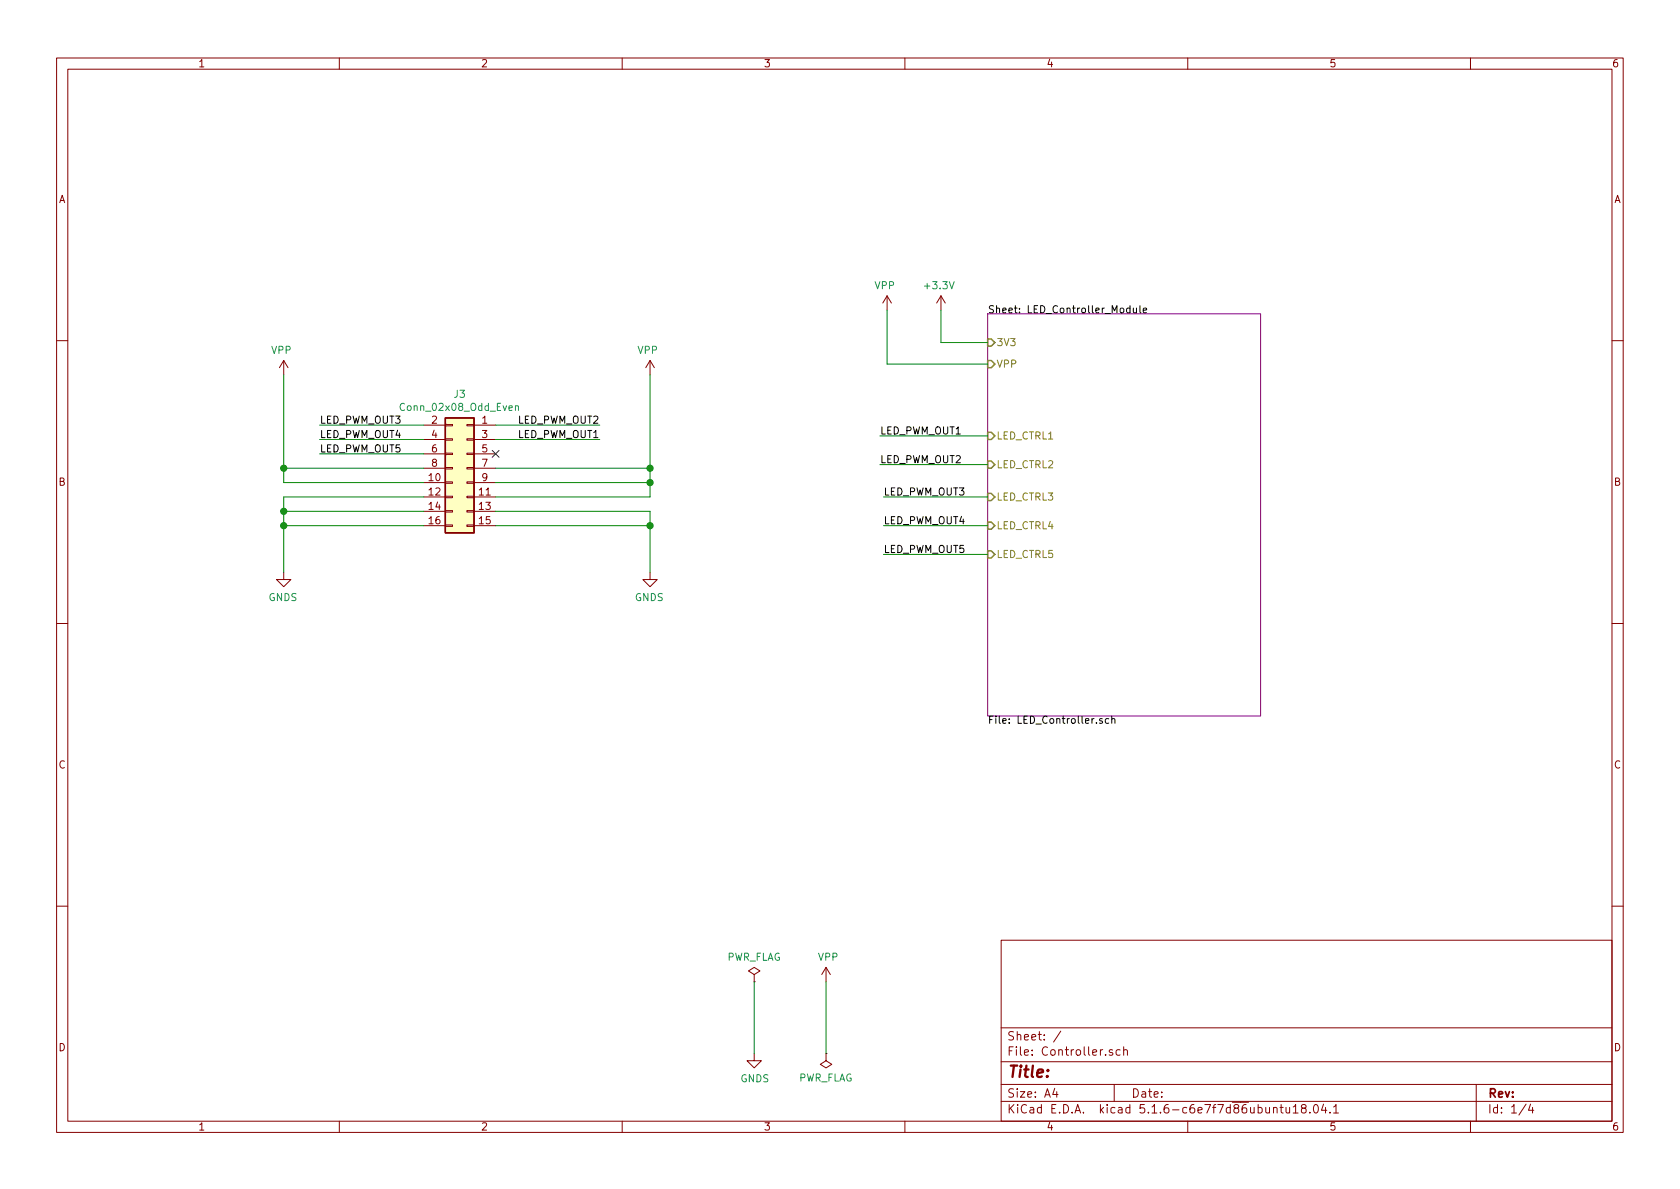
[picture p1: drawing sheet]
<svg xmlns="http://www.w3.org/2000/svg" width="297mm" height="210mm" viewBox="0 0 297 210" stroke-linecap="round" stroke-linejoin="round" font-family="sans-serif">
<g fill="none" stroke="#840000" stroke-width=".18">
<path d="M10 10.3h277v189.9h-277zM12 12.2h273v186.1h-273zM60 10.3v1.9M110 10.3v1.9M160 10.3v1.9M210 10.3v1.9M260 10.3v1.9M156.8 52.3l.8 1.3M156.8 52.3v2.6M156.8 52.3l-.7 1.3M166.4 52.3l.7 1.3M166.4 52.3v2.6"/>
<path d="M166.4 52.3l-.8 1.3M10 60.2h2M50.2 63.7l.7 1.3M50.2 63.7v2.6M50.2 63.7l-.8 1.3M74.9 75.2h3.8M74.9 77.7h3.8M78.7 77.6h1.3v.2h-1.3zM78.7 75.1h1.3v.2h-1.3zM82.5 77.6h1.3v.2h-1.3zM82.5 75.1h1.3v.2h-1.3zM83.8 75.2h3.8"/>
<path d="M83.8 77.7h3.8M114.9 63.7l.8 1.3M114.9 63.7v2.6M114.9 63.7l-.7 1.3M285 60.2h2M74.9 85.3h3.8M74.9 87.9h3.8M74.9 90.4h3.8M74.9 93h3.8M74.9 80.3h3.8M74.9 82.8h3.8M78.7 87.8h1.3v.2h-1.3z"/>
<path d="M78.7 90.3h1.3v.2h-1.3zM78.7 92.8h1.3v.3h-1.3zM78.7 85.2h1.3v.3h-1.3zM78.7 80.1h1.3v.3h-1.3zM78.7 82.7h1.3v.2h-1.3zM82.5 87.8h1.3v.2h-1.3zM82.5 90.3h1.3v.2h-1.3zM82.5 92.8h1.3v.3h-1.3zM82.5 85.2h1.3v.3h-1.3zM82.5 80.1h1.3v.3h-1.3zM82.5 82.7h1.3v.2h-1.3zM83.8 85.3h3.8"/>
<path d="M83.8 87.9h3.8M83.8 90.4h3.8M83.8 93h3.8M83.8 80.3h3.8M83.8 82.8h3.8M10 110.3h2M50.2 101.2v1.3h-1.3l1.3 1.3 1.2-1.3h-1.2M114.9 101.2v1.3h-1.2l1.2 1.3 1.3-1.3h-1.3M285 110.3h2M10 160.2h2M133.3 172.3l1.1-.6-1.1-.6-1 .6 1 .6v1.3M133.3 173.6h.1"/>
<path d="M146 171.1l-.7 1.2M146 171.1v2.5M146 171.1l.8 1.2M177 166.3h108v32h-108zM285 160.2h2M60 198.3v1.9M110 198.3v1.9M133.3 186.3v1.3h1.3l-1.3 1.2-1.2-1.2h1.2M146 186.3v1.3l1.1 .6-1.1 .6-1-.6 1-.6M146 186.3h.1M160 198.3v1.9M177 194.8h108"/>
<path d="M177 191.8h108M177 187.8h108M177 181.8h108M186.5 192.5l-.4 1h1M186.8 193v1M187.6 182.3l-1.3 2M196.7 185.7a.37 .37 0 0 0-.6 .1l.1 .2 .5 .2 .1 .1-.3 .3-.4-.1M197 191.8v3M198 185.7l-.4-.1-.3 .3 .1 .6 .2 .1 .4-.1M198.7 185.7h.1a.37 .37 0 0 1 .5 .1v.8M198.7 185.1v1.5M210 198.3v1.9"/>
<path d="M225.2 196l.2-.2 .3 .1 .1 .9M226.3 195.8h.6M226.5 195.3v1.3l.4 .2M227.4 195.8l.1 .9 .3 .1 .2-.1M228 195.8v1M228.7 195.8l.4-.5v1.5M228.7 196.8h.8M230.4 196l-.3-.2v-.3a.48 .48 0 0 1 .8 0l-.1 .4-.7 .2v.4l.3 .3h.3l.2-.3v-.4l-.2-.1M231.6 196.7v.1M232.4 195.4l.2-.1a.8 .8 0 0 1 .5 .8 .8 .8 0 0 1-.5 .7 1 1 0 0 1-.2-1.4zM234 195.2l-.3 1.1h.9M234.4 195.8v1"/>
<path d="M235.2 196.7v.1M235.8 195.8l.4-.5v1.5M235.8 196.8h.9M260 198.3v1.9M261 191.8v6.5M269.8 195.2l-1.2 2M270.6 195.2l-.3 1.1h.9M271 195.8v1"/>
</g>
<path d="M174.6 55.5h48.3v71.1h-48.3z" fill="none" stroke="#840084" stroke-width=".18"/>
<path d="M199.8 54.5h-.4l-.2 .2 .1 .6h.5M199.8 54v1.3M200.4 54.5l.1 .8h.3l.1-.1M200.9 54.5v.8M201.5 54v1.1l.2 .2M202.1 54.9l.6-.1v-.3h-.4l-.2 .2 .1 .6h.5M194.9 127.1h-.3l-.2 .1 .1 .2 .4 .2v.3h-.5M196 127.1h-.3l-.3 .2 .2 .6h.4M196.6 127.2l.2-.1h.3v.8M196.6 126.6v1.3" fill="none" stroke="#000" stroke-width=".18"/>
<path d="M174.6 59.9h.7l.6 .7-.6 .6h-.7zM174.6 63.7h.7l.6 .7-.6 .6h-.7zM174.6 76.4h.7l.6 .7-.6 .6h-.7zM174.6 81.5h.7l.6 .7-.6 .6h-.7zM174.6 87.2h.7l.6 .7-.6 .6h-.7zM174.6 92.3h.7l.6 .7-.6 .6h-.7zM174.6 97.4h.7l.6 .6-.6 .7h-.7z" fill="none" stroke="#848400" stroke-width=".25"/>
<path d="M78.7 73.9h5.1v20.3h-5.1z" fill="#ffffc2" stroke="#ffffc2" stroke-width=".18"/>
<path d="M78.7 73.9h5.1v20.3h-5.1z" fill="none" stroke="#840000" stroke-width=".25"/>
<path d="M91.1 71.9l.2-.2 .3 .1 .1 .8M91.1 71.7v.9" fill="none" stroke="#008484" stroke-width=".18"/>
<g fill="none" stroke="#008400" stroke-width=".18">
<path d="M156.8 54.9v9.5h17.8M166.4 54.9v5.7h8.2M50.2 66.3v19h24.7M56.5 75.2h18.4M56.5 77.7h18.4M87.6 75.2h18.4M87.6 77.7h18.4M114.9 66.3v21.6h-27.3M155.6 77.1h19M50.2 82.8h24.7M50.2 90.4h24.7M50.2 93h24.7"/>
<path d="M56.5 80.3h18.4M74.9 87.9h-24.7v13.3M87.6 82.8h27.3M87.6 90.4h27.3v10.8M87.6 85.3h27.3M87.6 93h27.3M155.6 82.2h19M156.2 87.9h18.4M156.2 93h18.4M156.2 98h18.4M133.3 173.6v12.7M146 173.6v12.7"/>
</g>
<g fill="#008400" stroke="#008400" stroke-width=".25">
<circle cx="114.9" cy="85.3" r=".51"/>
<circle cx="114.9" cy="82.8" r=".51"/>
<circle cx="50.2" cy="82.8" r=".51"/>
<circle cx="50.2" cy="90.4" r=".51"/>
<circle cx="50.2" cy="93" r=".51"/>
<circle cx="114.9" cy="93" r=".51"/>
</g>
<path d="M87 79.6l1.2 1.3M88.2 79.6l-1.2 1.3" fill="none" stroke="#000084" stroke-width=".18"/>
<text font-size="2.8" fill="#840000" x="178" y="190.5">Title:</text>
<g font-size="2.1" fill="#840000">
<text x="178" y="184">Sheet: /</text>
<text x="178" y="186.7">File: Controller.sch</text>
<text x="178" y="196.9">KiCad E.D.A. kicad 5.1.6-c6e7f7d86ubuntu18.04.1</text>
<text x="178" y="194.1">Size: A4</text>
<text x="200" y="194.1">Date:</text>
<text x="263" y="194.1">Rev:</text>
<text x="263" y="196.9">Id: 1/4</text>
</g>
<g font-size="1.8" fill="#840000">
<text x="35" y="11.9">1</text>
<text x="85" y="11.9">2</text>
<text x="135" y="11.9">3</text>
<text x="185" y="11.9">4</text>
<text x="235" y="11.9">5</text>
<text x="285" y="11.9">6</text>
<text x="10.4" y="35.9">A</text>
<text x="285.4" y="35.9">A</text>
<text x="76.4" y="74.9">2</text>
<text x="76.4" y="77.5">4</text>
<text x="85.2" y="74.9">1</text>
<text x="85.2" y="77.5">3</text>
<text x="76.4" y="80">6</text>
<text x="76.4" y="82.5">8</text>
<text x="85.2" y="80">5</text>
<text x="85.2" y="82.5">7</text>
<text x="10.4" y="85.9">B</text>
<text x="75.9" y="85.1">10</text>
<text x="75.9" y="87.6">12</text>
<text x="84.8" y="87.6">11</text>
<text x="85.2" y="85.1">9</text>
<text x="285.4" y="85.9">B</text>
<text x="75.9" y="90.2">14</text>
<text x="75.9" y="92.7">16</text>
<text x="84.8" y="90.2">13</text>
<text x="84.8" y="92.7">15</text>
<text x="10.4" y="135.9">C</text>
<text x="285.4" y="135.9">C</text>
<text x="10.4" y="185.9">D</text>
<text x="285.4" y="185.9">D</text>
<text x="35" y="199.9">1</text>
<text x="85" y="199.9">2</text>
<text x="135" y="199.9">3</text>
<text x="185" y="199.9">4</text>
<text x="235" y="199.9">5</text>
<text x="285" y="199.9">6</text>
</g>
<g font-size="1.8" fill="#008484">
<text x="154.7" y="51.1">VPP</text>
<text x="163.7" y="51.1">+3.3V</text>
<text x="48" y="62.6">VPP</text>
<text x="112.8" y="62.6">VPP</text>
<text x="80.3" y="70.4">J3</text>
<text x="71.2" y="72.7">Conn_02x08_Odd_Even</text>
<text x="47.5" y="106.3">GNDS</text>
<text x="112.3" y="106.3">GNDS</text>
<text x="128.4" y="169.9">PWR_FLAG</text>
<text x="144.7" y="169.9">VPP</text>
<text x="130.9" y="191.4">GNDS</text>
<text x="141.1" y="191.3">PWR_FLAG</text>
</g>
<g font-size="1.8">
<text x="174.6" y="55.4">Sheet: LED_Controller_Module</text>
<text x="56.5" y="74.9">LED_PWM_OUT3</text>
<text x="56.5" y="77.5">LED_PWM_OUT4</text>
<text x="91.5" y="77.5">LED_PWM_OUT1</text>
<text x="91.5" y="74.9">LED_PWM_OUT2</text>
<text x="155.6" y="76.8">LED_PWM_OUT1</text>
<text x="56.5" y="80">LED_PWM_OUT5</text>
<text x="155.6" y="81.9">LED_PWM_OUT2</text>
<text x="156.2" y="87.6">LED_PWM_OUT3</text>
<text x="156.2" y="92.7">LED_PWM_OUT4</text>
<text x="156.2" y="97.8">LED_PWM_OUT5</text>
<text x="174.6" y="128">File: LED_Controller.sch</text>
</g>
<g font-size="1.8" fill="#848400">
<text x="176.1" y="61.2">3V3</text>
<text x="176.1" y="65">VPP</text>
<text x="176.1" y="77.7">LED_CTRL1</text>
<text x="176.1" y="82.8">LED_CTRL2</text>
<text x="176.1" y="88.5">LED_CTRL3</text>
<text x="176.1" y="93.6">LED_CTRL4</text>
<text x="176.1" y="98.7">LED_CTRL5</text>
</g>
</svg>
